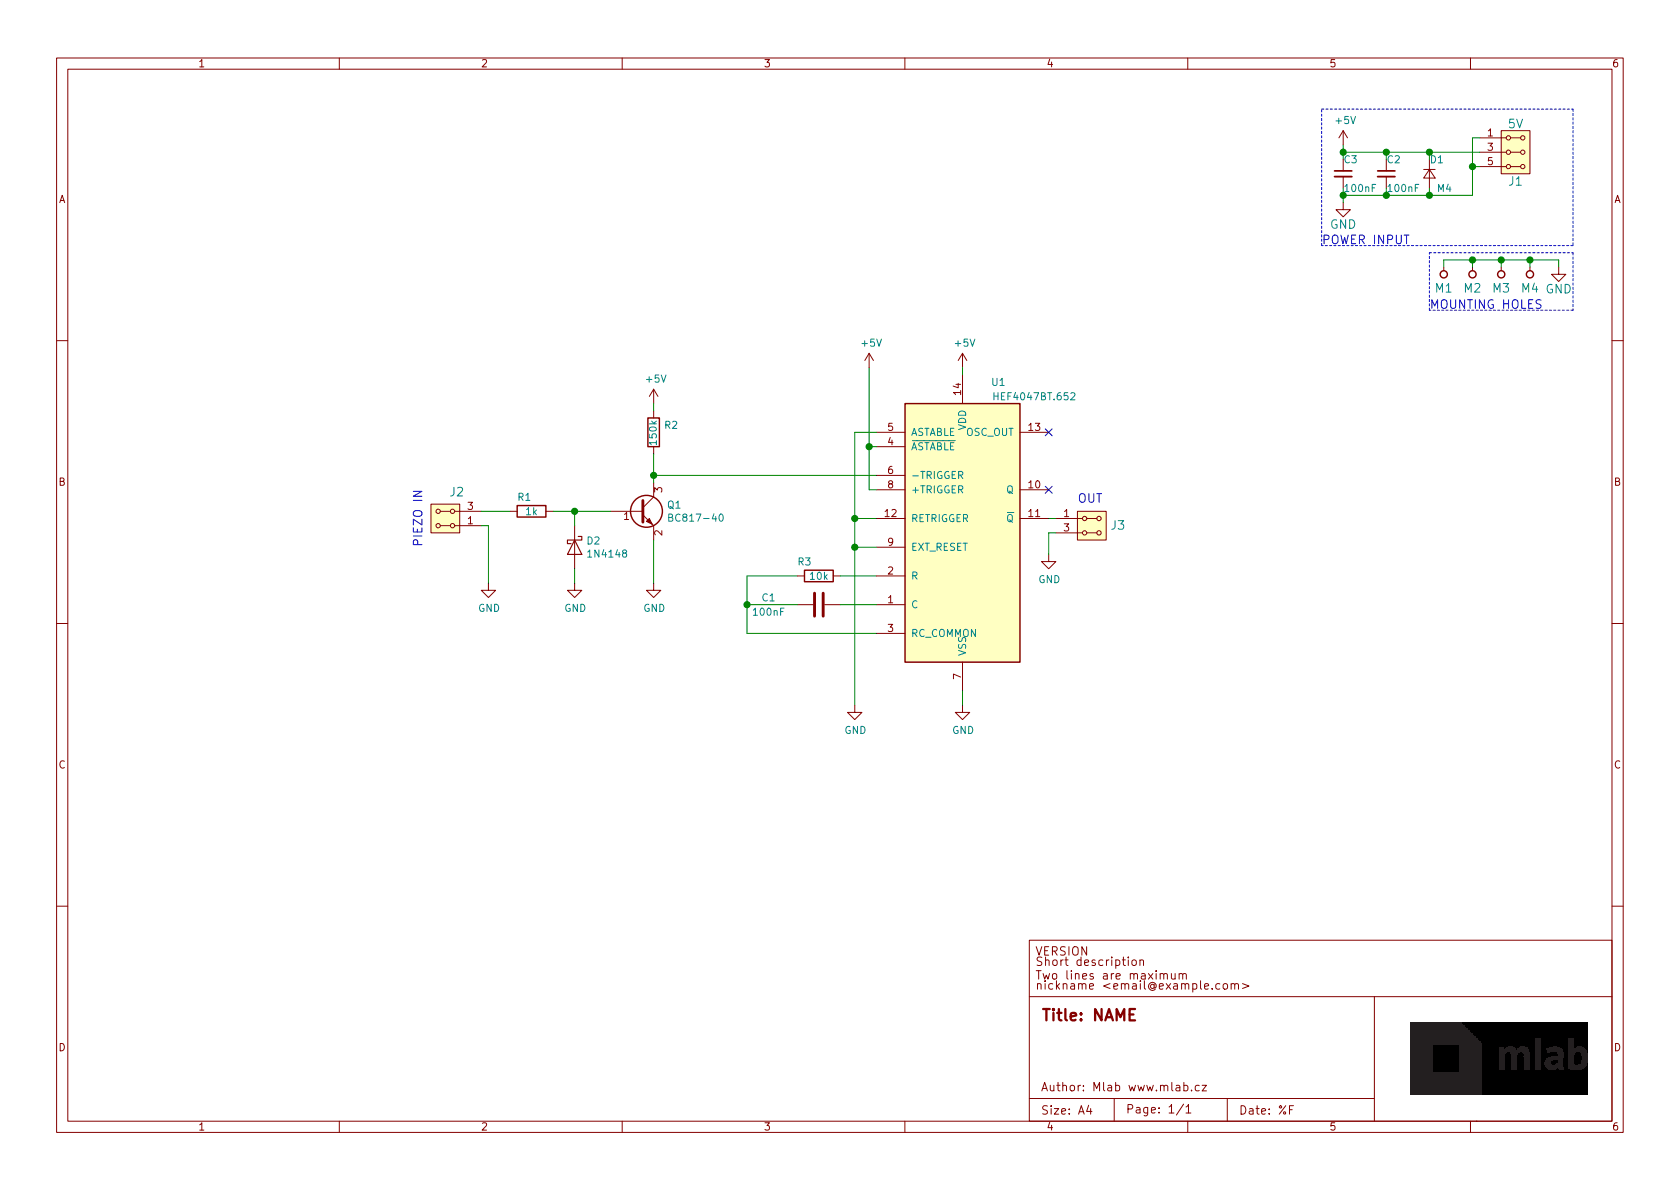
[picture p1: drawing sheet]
EESchema Schematic File Version 4
EELAYER 26 0
EELAYER END
$Descr A4 11693 8268
encoding utf-8
Sheet 1 1
Title "NAME"
Date "%F"
Rev "REV"
Comp "Mlab www.mlab.cz"
Comment1 "VERSION"
Comment2 "Short description \\nTwo lines are maximum"
Comment3 "nickname <email@example.com>"
Comment4 "BSD"
$EndDescr
$Comp
L MLAB_HEADER:HEADER_2x03_PARALLEL J1
U 1 1
P 10550 1050
F 0 "J1" H 10550 850 60  0000 C CNN
F 1 "5V" H 10550 1250 60  0000 C CNN
F 2 "Mlab_Pin_Headers:Straight_2x03" H 10550 1150 60  0001 C CNN
F 3 "" H 10550 1150 60  0000 C CNN
	1    10550 1050
	1    0    0    -1  
$EndComp
$Comp
L power:GND #PWR02
U 1 1
P 9350 1400
F 0 "#PWR02" H 9350 1150 60  0001 C CNN
F 1 "GND" H 9350 1250 60  0000 C CNN
F 2 "" H 9350 1400 60  0000 C CNN
F 3 "" H 9350 1400 60  0000 C CNN
	1    9350 1400
	1    0    0    -1  
$EndComp
Text Notes 9200 1700 0    60   ~ 0
POWER INPUT
$Comp
L MLAB_MECHANICAL:HOLE M1
U 1 1
P 10050 1900
F 0 "M1" V 9950 1900 60  0000 C CNN
F 1 "HOLE" H 10050 1800 60  0001 C CNN
F 2 "Mlab_Mechanical:MountingHole_3mm" H 10050 1900 60  0001 C CNN
F 3 "" H 10050 1900 60  0000 C CNN
	1    10050 1900
	0    -1   -1   0   
$EndComp
$Comp
L MLAB_MECHANICAL:HOLE M2
U 1 1
P 10250 1900
F 0 "M2" V 10150 1900 60  0000 C CNN
F 1 "HOLE" H 10250 1800 60  0001 C CNN
F 2 "Mlab_Mechanical:MountingHole_3mm" H 10250 1900 60  0001 C CNN
F 3 "" H 10250 1900 60  0000 C CNN
	1    10250 1900
	0    -1   -1   0   
$EndComp
$Comp
L MLAB_MECHANICAL:HOLE M3
U 1 1
P 10450 1900
F 0 "M3" V 10350 1900 60  0000 C CNN
F 1 "HOLE" H 10450 1800 60  0001 C CNN
F 2 "Mlab_Mechanical:MountingHole_3mm" H 10450 1900 60  0001 C CNN
F 3 "" H 10450 1900 60  0000 C CNN
	1    10450 1900
	0    -1   -1   0   
$EndComp
$Comp
L MLAB_MECHANICAL:HOLE M4
U 1 1
P 10650 1900
F 0 "M4" V 10550 1900 60  0000 C CNN
F 1 "HOLE" H 10650 1800 60  0001 C CNN
F 2 "Mlab_Mechanical:MountingHole_3mm" H 10650 1900 60  0001 C CNN
F 3 "" H 10650 1900 60  0000 C CNN
	1    10650 1900
	0    -1   -1   0   
$EndComp
$Comp
L power:GND #PWR03
U 1 1
P 10850 1850
F 0 "#PWR03" H 10850 1600 60  0001 C CNN
F 1 "GND" H 10850 1700 60  0000 C CNN
F 2 "" H 10850 1850 60  0000 C CNN
F 3 "" H 10850 1850 60  0000 C CNN
	1    10850 1850
	1    0    0    -1  
$EndComp
Wire Wire Line
	10850 1850 10850 1800
Wire Wire Line
	10850 1800 10650 1800
Wire Wire Line
	10050 1800 10050 1850
Wire Wire Line
	10250 1850 10250 1800
Connection ~ 10250 1800
Wire Wire Line
	10450 1850 10450 1800
Connection ~ 10450 1800
Wire Wire Line
	10650 1850 10650 1800
Connection ~ 10650 1800
Wire Notes Line
	9950 1750 10950 1750
Wire Notes Line
	10950 1750 10950 2150
Wire Notes Line
	10950 2150 9950 2150
Wire Notes Line
	9950 2150 9950 1750
Text Notes 9950 2150 0    60   ~ 0
MOUNTING HOLES
$Comp
L Device:D_Small D1
U 1 1
P 9950 1200
F 0 "D1" V 9850 1200 50  0000 R CNN
F 1 "M4" V 10050 1150 50  0000 R CNN
F 2 "Mlab_D:Diode-SMA_Standard" V 9950 1200 60  0001 C CNN
F 3 "" V 9950 1200 60  0000 C CNN
	1    9950 1200
	0    -1   1    0   
$EndComp
$Comp
L Device:C_Small C2
U 1 1
P 9650 1200
F 0 "C2" H 9650 1300 50  0000 L CNN
F 1 "100nF" H 9650 1100 50  0000 L CNN
F 2 "Mlab_R:SMD-0805" H 9650 1200 60  0001 C CNN
F 3 "" H 9650 1200 60  0000 C CNN
	1    9650 1200
	1    0    0    -1  
$EndComp
Wire Wire Line
	10300 1050 9950 1050
Wire Wire Line
	9350 1000 9350 1050
Connection ~ 9350 1050
Wire Wire Line
	9650 1100 9650 1050
Connection ~ 9650 1050
Wire Wire Line
	9950 1100 9950 1050
Connection ~ 9950 1050
Wire Wire Line
	10300 950  10250 950 
Wire Wire Line
	10250 950  10250 1150
Wire Wire Line
	10250 1350 9950 1350
Wire Wire Line
	9350 1300 9350 1350
Connection ~ 9350 1350
Wire Wire Line
	9650 1300 9650 1350
Connection ~ 9650 1350
Wire Wire Line
	9950 1300 9950 1350
Connection ~ 9950 1350
Wire Wire Line
	10300 1150 10250 1150
Connection ~ 10250 1150
Wire Notes Line
	10950 750  10950 1700
Wire Notes Line
	10950 1700 9200 1700
Wire Notes Line
	9200 1700 9200 750 
Wire Notes Line
	9200 750  10950 750 
Wire Wire Line
	10250 1800 10050 1800
Wire Wire Line
	10450 1800 10250 1800
Wire Wire Line
	10650 1800 10450 1800
Wire Wire Line
	9350 1050 9350 1100
Wire Wire Line
	9650 1050 9350 1050
Wire Wire Line
	9950 1050 9650 1050
Wire Wire Line
	9350 1350 9350 1400
Wire Wire Line
	9650 1350 9350 1350
Wire Wire Line
	9950 1350 9650 1350
Wire Wire Line
	10250 1150 10250 1350
$Comp
L power:GND #PWR01
U 1 1
P 3400 4050
F 0 "#PWR01" H 3400 3800 50  0001 C CNN
F 1 "GND" H 3405 3877 50  0000 C CNN
F 2 "" H 3400 4050 50  0001 C CNN
F 3 "" H 3400 4050 50  0001 C CNN
	1    3400 4050
	1    0    0    -1  
$EndComp
$Comp
L power:+5V #PWR04
U 1 1
P 4550 2800
F 0 "#PWR04" H 4550 2650 50  0001 C CNN
F 1 "+5V" H 4565 2973 50  0000 C CNN
F 2 "" H 4550 2800 50  0001 C CNN
F 3 "" H 4550 2800 50  0001 C CNN
	1    4550 2800
	1    0    0    -1  
$EndComp
$Comp
L Device:R R1
U 1 1
P 3700 3550
F 0 "R1" V 3600 3500 50  0000 C CNN
F 1 "1k" V 3700 3550 50  0000 C CNN
F 2 "Mlab_R:SMD-0805" V 3630 3550 50  0001 C CNN
F 3 "~" H 3700 3550 50  0001 C CNN
	1    3700 3550
	0    1    1    0   
$EndComp
$Comp
L Device:D_Schottky D2
U 1 1
P 4000 3800
F 0 "D2" V 3954 3879 50  0000 L CNN
F 1 "1N4148" V 4045 3879 50  0000 L CNN
F 2 "Mlab_D:Diode-MiniMELF_Standard" H 4000 3800 50  0001 C CNN
F 3 "~" H 4000 3800 50  0001 C CNN
	1    4000 3800
	0    1    1    0   
$EndComp
$Comp
L Transistor_BJT:BC817 Q1
U 1 1
P 4450 3550
F 0 "Q1" H 4641 3596 50  0000 L CNN
F 1 "BC817-40" H 4641 3505 50  0000 L CNN
F 2 "Package_TO_SOT_SMD:SOT-23" H 4650 3475 50  0001 L CIN
F 3 "http://www.fairchildsemi.com/ds/BC/BC817.pdf" H 4450 3550 50  0001 L CNN
	1    4450 3550
	1    0    0    -1  
$EndComp
$Comp
L MLAB_HEADER:HEADER_2x02_PARALLEL J2
U 1 1
P 3100 3600
F 0 "J2" H 3019 3419 60  0000 C CNN
F 1 "HEADER_2x02_PARALLEL" H 3019 3419 60  0001 C CNN
F 2 "Mlab_Pin_Headers:Straight_2x02" H 3100 3650 60  0001 C CNN
F 3 "" H 3100 3650 60  0000 C CNN
	1    3100 3600
	-1   0    0    1   
$EndComp
Wire Wire Line
	3350 3650 3400 3650
Wire Wire Line
	3350 3550 3550 3550
Wire Wire Line
	3850 3550 4000 3550
Wire Wire Line
	4000 3650 4000 3550
Connection ~ 4000 3550
Wire Wire Line
	4000 3550 4250 3550
Wire Wire Line
	3400 3650 3400 4050
$Comp
L power:GND #PWR05
U 1 1
P 4000 4050
F 0 "#PWR05" H 4000 3800 50  0001 C CNN
F 1 "GND" H 4005 3877 50  0000 C CNN
F 2 "" H 4000 4050 50  0001 C CNN
F 3 "" H 4000 4050 50  0001 C CNN
	1    4000 4050
	1    0    0    -1  
$EndComp
Wire Wire Line
	4000 4050 4000 3950
$Comp
L power:GND #PWR06
U 1 1
P 4550 4050
F 0 "#PWR06" H 4550 3800 50  0001 C CNN
F 1 "GND" H 4555 3877 50  0000 C CNN
F 2 "" H 4550 4050 50  0001 C CNN
F 3 "" H 4550 4050 50  0001 C CNN
	1    4550 4050
	1    0    0    -1  
$EndComp
Wire Wire Line
	4550 3750 4550 4050
$Comp
L Device:R R2
U 1 1
P 4550 3000
F 0 "R2" H 4480 2954 50  0000 R CNN
F 1 "150k" V 4550 3100 50  0000 R CNN
F 2 "Mlab_R:SMD-0805" V 4480 3000 50  0001 C CNN
F 3 "~" H 4550 3000 50  0001 C CNN
	1    4550 3000
	-1   0    0    1   
$EndComp
Wire Wire Line
	4550 2800 4550 2850
Wire Wire Line
	4550 3150 4550 3300
$Comp
L 4xxx:4047 U1
U 1 1
P 6700 3700
F 0 "U1" H 6950 4750 50  0000 C CNN
F 1 "HEF4047BT.652" H 7200 4650 50  0000 C CNN
F 2 "Package_SO:SOIC-14_3.9x8.7mm_P1.27mm" H 6700 3700 50  0001 C CNN
F 3 "https://www.fairchildsemi.com/datasheets/CD/CD4047BC.pdf" H 6700 3700 50  0001 C CNN
	1    6700 3700
	1    0    0    -1  
$EndComp
$Comp
L power:+5V #PWR07
U 1 1
P 6700 2550
F 0 "#PWR07" H 6700 2400 50  0001 C CNN
F 1 "+5V" H 6715 2723 50  0000 C CNN
F 2 "" H 6700 2550 50  0001 C CNN
F 3 "" H 6700 2550 50  0001 C CNN
	1    6700 2550
	1    0    0    -1  
$EndComp
$Comp
L power:GND #PWR08
U 1 1
P 6700 4900
F 0 "#PWR08" H 6700 4650 50  0001 C CNN
F 1 "GND" H 6705 4727 50  0000 C CNN
F 2 "" H 6700 4900 50  0001 C CNN
F 3 "" H 6700 4900 50  0001 C CNN
	1    6700 4900
	1    0    0    -1  
$EndComp
Wire Wire Line
	6700 4900 6700 4800
Wire Wire Line
	6700 2600 6700 2550
NoConn ~ 7300 3000
NoConn ~ 7300 3400
$Comp
L power:GND #PWR09
U 1 1
P 5950 4900
F 0 "#PWR09" H 5950 4650 50  0001 C CNN
F 1 "GND" H 5955 4727 50  0000 C CNN
F 2 "" H 5950 4900 50  0001 C CNN
F 3 "" H 5950 4900 50  0001 C CNN
	1    5950 4900
	1    0    0    -1  
$EndComp
Wire Wire Line
	5950 4900 5950 3800
Wire Wire Line
	5950 3000 6100 3000
Wire Wire Line
	5950 3600 6100 3600
Connection ~ 5950 3600
Wire Wire Line
	5950 3600 5950 3000
Wire Wire Line
	5950 3800 6100 3800
Connection ~ 5950 3800
Wire Wire Line
	5950 3800 5950 3600
Wire Wire Line
	6100 3100 6050 3100
Wire Wire Line
	6050 3100 6050 2550
$Comp
L power:+5V #PWR010
U 1 1
P 6050 2550
F 0 "#PWR010" H 6050 2400 50  0001 C CNN
F 1 "+5V" H 6065 2723 50  0000 C CNN
F 2 "" H 6050 2550 50  0001 C CNN
F 3 "" H 6050 2550 50  0001 C CNN
	1    6050 2550
	1    0    0    -1  
$EndComp
$Comp
L Device:R R3
U 1 1
P 5700 4000
F 0 "R3" V 5600 3900 50  0000 C CNN
F 1 "10k" V 5700 4000 50  0000 C CNN
F 2 "Mlab_R:SMD-0805" V 5630 4000 50  0001 C CNN
F 3 "~" H 5700 4000 50  0001 C CNN
	1    5700 4000
	0    1    1    0   
$EndComp
$Comp
L Device:C C1
U 1 1
P 5700 4200
F 0 "C1" V 5650 3850 50  0000 C CNN
F 1 "100nF" V 5750 3850 50  0000 C CNN
F 2 "Mlab_R:SMD-0805" H 5738 4050 50  0001 C CNN
F 3 "~" H 5700 4200 50  0001 C CNN
	1    5700 4200
	0    1    1    0   
$EndComp
Wire Wire Line
	5850 4000 6100 4000
Wire Wire Line
	5850 4200 6100 4200
Wire Wire Line
	5200 4000 5200 4200
Wire Wire Line
	5200 4400 6100 4400
Wire Wire Line
	5200 4000 5550 4000
Wire Wire Line
	5200 4200 5550 4200
Connection ~ 5200 4200
Wire Wire Line
	5200 4200 5200 4400
Wire Wire Line
	6100 3400 6050 3400
Wire Wire Line
	6050 3400 6050 3100
Connection ~ 6050 3100
Connection ~ 4550 3300
Wire Wire Line
	4550 3300 4550 3350
Wire Wire Line
	4550 3300 6100 3300
$Comp
L MLAB_HEADER:HEADER_2x02_PARALLEL J3
U 1 1
P 7600 3650
F 0 "J3" H 7728 3655 60  0000 L CNN
F 1 "HEADER_2x02_PARALLEL" H 7728 3602 60  0001 L CNN
F 2 "Mlab_Pin_Headers:Straight_2x02" H 7600 3700 60  0001 C CNN
F 3 "" H 7600 3700 60  0000 C CNN
	1    7600 3650
	1    0    0    -1  
$EndComp
$Comp
L power:GND #PWR011
U 1 1
P 7300 3850
F 0 "#PWR011" H 7300 3600 50  0001 C CNN
F 1 "GND" H 7305 3677 50  0000 C CNN
F 2 "" H 7300 3850 50  0001 C CNN
F 3 "" H 7300 3850 50  0001 C CNN
	1    7300 3850
	1    0    0    -1  
$EndComp
Wire Wire Line
	7300 3850 7300 3700
Wire Wire Line
	7300 3700 7350 3700
Wire Wire Line
	7300 3600 7350 3600
Text Notes 2950 3800 1    60   ~ 0
PIEZO IN
Text Notes 7500 3500 0    60   ~ 0
OUT
$Comp
L Device:C_Small C3
U 1 1
P 9350 1200
F 0 "C3" H 9350 1300 50  0000 L CNN
F 1 "100nF" H 9350 1100 50  0000 L CNN
F 2 "Mlab_R:SMD-0805" H 9350 1200 60  0001 C CNN
F 3 "" H 9350 1200 60  0000 C CNN
	1    9350 1200
	1    0    0    -1  
$EndComp
$Comp
L power:+5V #PWR012
U 1 1
P 9350 1000
F 0 "#PWR012" H 9350 850 50  0001 C CNN
F 1 "+5V" H 9365 1173 50  0000 C CNN
F 2 "" H 9350 1000 50  0001 C CNN
F 3 "" H 9350 1000 50  0001 C CNN
	1    9350 1000
	1    0    0    -1  
$EndComp
$EndSCHEMATC
